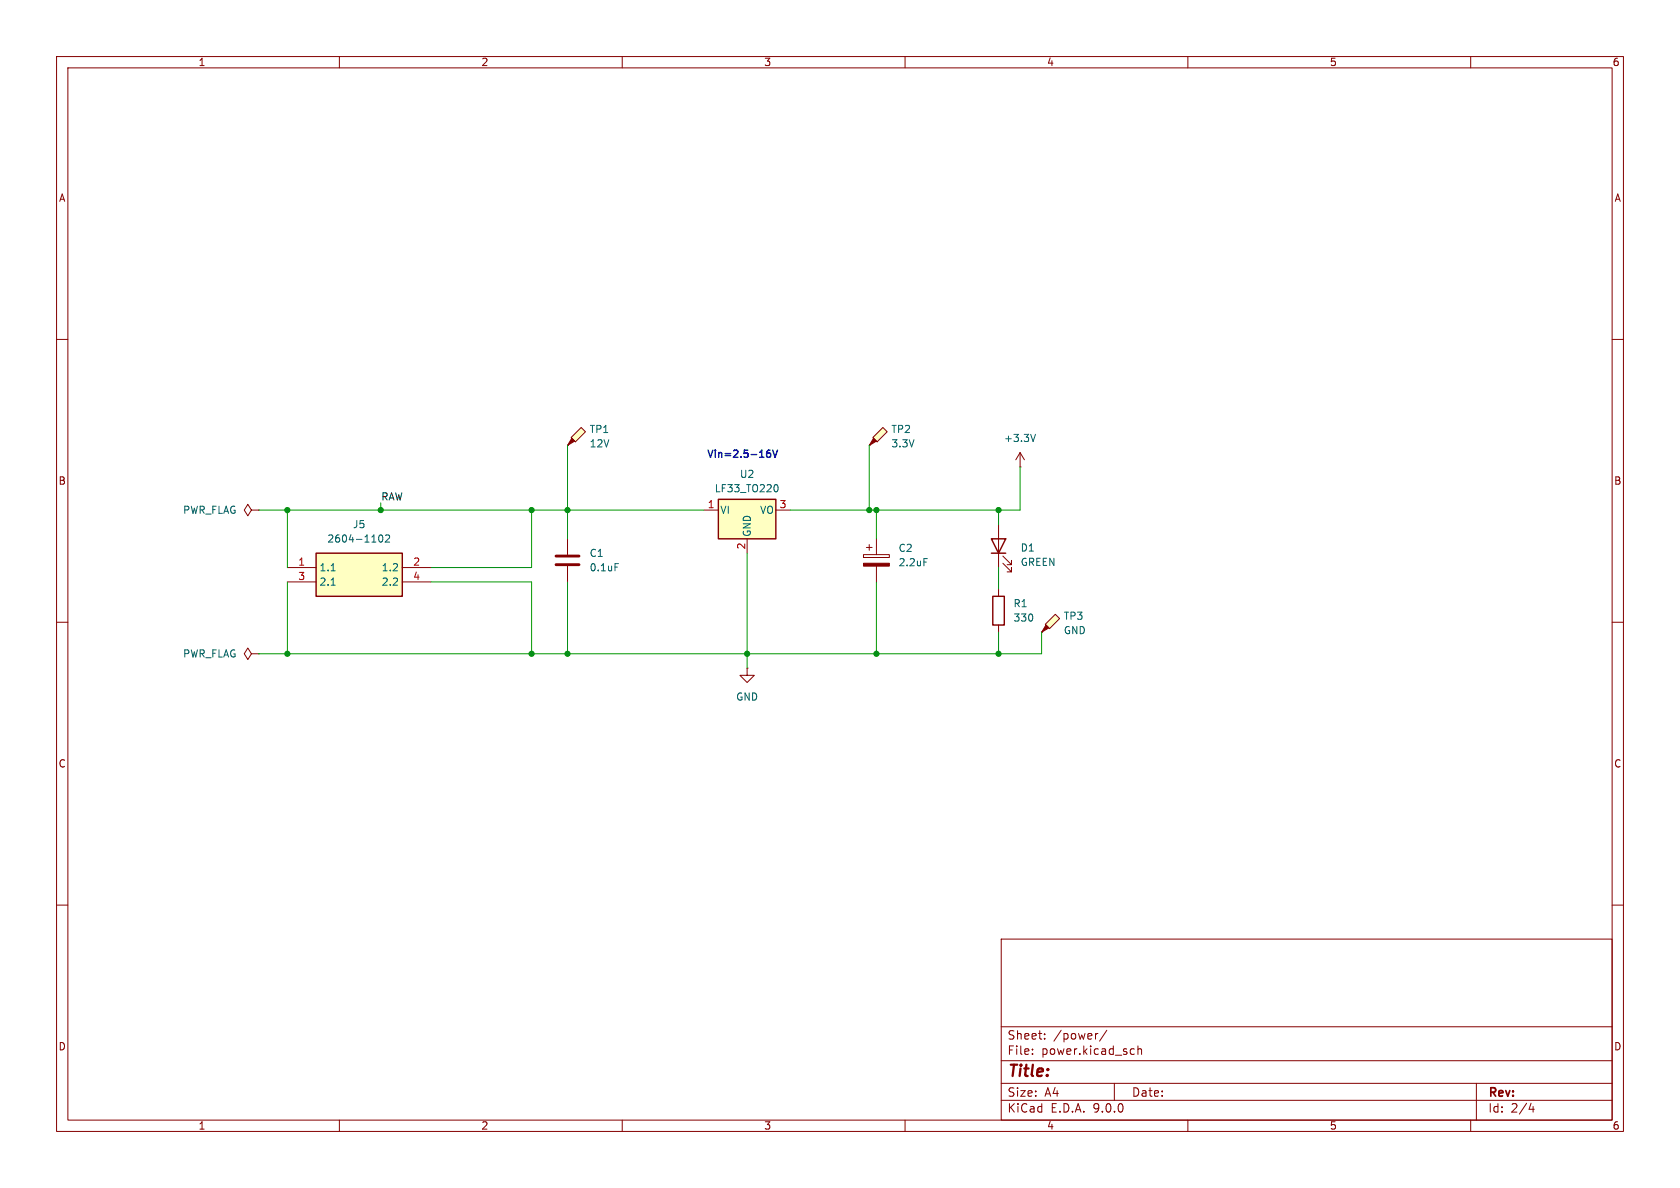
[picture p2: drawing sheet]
<svg xmlns="http://www.w3.org/2000/svg" width="297mm" height="210mm" viewBox="0 0 297 210" stroke-linecap="round" stroke-linejoin="round" font-family="sans-serif">
<g fill="none" stroke="#840000" stroke-width=".18">
<path d="M10 10h277v190h-277zM12 12h273v186h-273zM60 10v2M110 10v2M160 10v2M210 10v2M260 10v2M10 60h2M285 60h2M152.7 98h4.5v.6h-4.5zM153.2 96.8h1M153.7 96.3v1"/>
<path d="M154.9 95.3v2.7M10 110h2M132.1 118.1v1.3h1.2l-1.2 1.3-1.3-1.3h1.3M132.1 118.1h.1M154.9 100.1v2.8M285 110h2M10 160h2M177 166h108v32h-108zM285 160h2M60 198v2M110 198v2M160 198v2"/>
<path d="M177 194.5h108M177 191.5h108M177 187.5h108M177 181.5h108M182.5 186.3v.1M182.5 185.5v.1M184.7 183.6v.1M184.7 182.8v.1M194.1 182.7l-.3 .1M195.7 182.1l-1.3 2M197 191.5v3M200.1 185.4l.4 .1"/>
<path d="M200.5 186.3l-.4 .1M201.2 185.5l.2-.1 .3 .1 .1 .9M201.2 184.9v1.5M210 198v2M260 198v2M261 191.5v6.5M270.7 195l-.4 1.1h.9M271 195.6v1"/>
</g>
<path d="M152.7 99.6h4.5v.5h-4.5z" fill="#840000" stroke="#840000" stroke-width=".18"/>
<path d="M163.3 98.8h.6" fill="none" stroke="#006464" stroke-width=".18"/>
<path d="M101 77.3l1.7-1.7 .8 .7-1.8 1.8z" fill="#ffffc2"/>
<path d="M101.1 77.5l.5 .5-1.3 .7z" fill="#840000" stroke="#840000" stroke-width=".18"/>
<path d="M100.3 78.7h.1M101 77.3l1.7-1.7 .8 .7-1.8 1.8zM180.3 82.6h.1M180.3 80l-.7 1.3M180.3 80l.8 1.3M180.3 80v2.6" fill="none" stroke="#840000" stroke-width=".18"/>
<path d="M183.1 76.8l-.5 1.2" fill="none" stroke="#006464" stroke-width=".18"/>
<path d="M127 88.3h10.2v7h-10.2z" fill="#ffffc2"/>
<path d="M127 88.3h10.2v7h-10.2z" fill="none" stroke="#840000" stroke-width=".25"/>
<path d="M124.5 90.2h2.5M132.1 95.3v2.5M137.2 90.2h2.5" fill="none" stroke="#840000" stroke-width=".18"/>
<path d="M137.1 85.7a.68 .68 0 0 1 .5 .6 .68 .68 0 0 1-.5 .6" fill="none" stroke="#006464" stroke-width=".18"/>
<path d="M154.3 77.3l1.8-1.7 .7 .7-1.7 1.8z" fill="#ffffc2"/>
<path d="M154.4 77.5l.5 .5-1.2 .7z" fill="#840000" stroke="#840000" stroke-width=".18"/>
<path d="M153.7 78.7h.1M154.3 77.3l1.8-1.7 .7 .7-1.7 1.8z" fill="none" stroke="#840000" stroke-width=".18"/>
<path d="M55.9 97.8h15.2v7.6h-15.2z" fill="#ffffc2"/>
<path d="M55.9 97.8h15.2v7.6h-15.2zM175.3 95.3h2.5l-1.3 2.5zM175.3 97.8h2.5M175.5 105.4h2v5.1h-2z" fill="none" stroke="#840000" stroke-width=".25"/>
<path d="M176.5 92.7v7.6M177.3 99.6l1.5 1.5v-.8v.8h-.7M177.3 98.3l1.5 1.5v-.7v.7h-.7M50.8 100.3h5.1M50.8 102.9h5.1M71.1 100.3h5.1M71.1 102.9h5.1M176.5 104.1v1.3M176.5 110.5v1.3" fill="none" stroke="#840000" stroke-width=".18"/>
<path d="M67.1 94.6h.1a.68 .68 0 0 1 .5 .6 .68 .68 0 0 1-.5 .6 .84 .84 0 0 1-.1-1.2zM68.2 94.7l.4-.1 .3 .3-.8 .9h.8M58.5 100.9h.8M58.5 103.4h.8" fill="none" stroke="#006464" stroke-width=".18"/>
<path d="M186.6 108.6l.7 .7-1.8 1.8-.7-.7z" fill="#ffffc2"/>
<path d="M184.9 110.5l.5 .5-1.3 .8z" fill="#840000" stroke="#840000" stroke-width=".18"/>
<path d="M44.4 90.2l-.6-1-.6 1 .6 1 .6-1h1.3M45.7 90.2h.1M100.3 95.3v2.7M44.4 115.6l-.6-1-.6 1 .6 1 .6-1h1.3M45.7 115.6h.1M100.3 100.1v2.8M184.1 111.8h.1M186.6 108.6l.7 .7-1.8 1.8-.7-.7z" fill="none" stroke="#840000" stroke-width=".18"/>
<path d="M98.3 98.3h4.1M98.3 99.8h4.1" fill="none" stroke="#840000" stroke-width=".51"/>
<path d="M108.7 99.6h.6" fill="none" stroke="#006464" stroke-width=".18"/>
<g fill="none" stroke="#009600" stroke-width=".18">
<path d="M100.3 78.7v16.6M153.7 78.7v11.5M45.7 90.2h78.8M50.8 90.2v10.1M67.3 88.9v1.3M94 90.2v10.1h-17.8M132.1 97.8v20.3M154.9 90.2v5.1M176.5 90.2v2.5M180.3 82.6v7.6h-40.6M50.8 102.9v12.7M76.2 102.9h17.8v12.7"/>
<path d="M100.3 102.9v12.7M154.9 102.9v12.7M176.5 100.3v3.8M176.5 111.8v3.8M184.1 111.8v3.8h-138.4"/>
</g>
<path d="M136.1 79.6h-.3a.86 .86 0 0 0 0 1.2l.4-.1v-.4l-.2-.2h-.2l-.3 .2M136.6 79.6l.4 1.2 .5-1.2" fill="none" stroke="#0000c2" stroke-width=".25"/>
<g fill="#009600" stroke="#009600" stroke-width=".18">
<circle cx="153.7" cy="90.2" r=".46"/>
<circle cx="176.5" cy="90.2" r=".46"/>
<circle cx="154.9" cy="90.2" r=".46"/>
<circle cx="154.9" cy="115.6" r=".46"/>
<circle cx="176.5" cy="115.6" r=".46"/>
<circle cx="132.1" cy="115.6" r=".46"/>
<circle cx="94" cy="115.6" r=".46"/>
<circle cx="100.3" cy="115.6" r=".46"/>
<circle cx="50.8" cy="115.6" r=".46"/>
<circle cx="100.3" cy="90.2" r=".46"/>
<circle cx="94" cy="90.2" r=".46"/>
<circle cx="50.8" cy="90.2" r=".46"/>
<circle cx="67.3" cy="90.2" r=".46"/>
</g>
<text font-size="2.8" fill="#840000" x="178" y="190.9">Title:</text>
<g font-size="2.1" fill="#840000">
<text x="178" y="184">Sheet:</text>
<text x="186.2" y="184">/power/</text>
<text x="178" y="186.7">File:</text>
<text x="184.1" y="186.7">power.kicad_sch</text>
<text x="178" y="196.9">KiCad</text>
<text x="178" y="194.1">Size:</text>
<text x="184.7" y="194.1">A4</text>
<text x="185.7" y="196.9">E.D.A.</text>
<text x="193.3" y="196.9">9.0.0</text>
<text x="200" y="194.1">Date:</text>
<text x="263" y="194.3">Rev:</text>
<text x="263" y="196.9">Id:</text>
<text x="267.1" y="196.9">2/4</text>
</g>
<g font-size="1.8" fill="#840000">
<text x="35" y="11.9">1</text>
<text x="85" y="11.9">2</text>
<text x="135" y="11.9">3</text>
<text x="185" y="11.9">4</text>
<text x="235" y="11.9">5</text>
<text x="285" y="11.9">6</text>
<text x="10.3" y="35.9">A</text>
<text x="285.3" y="35.9">A</text>
<text x="10.3" y="85.9">B</text>
<text x="285.3" y="85.9">B</text>
<text x="10.3" y="135.9">C</text>
<text x="285.3" y="135.9">C</text>
<text x="10.3" y="185.9">D</text>
<text x="285.3" y="185.9">D</text>
<text x="35" y="199.9">1</text>
<text x="85" y="199.9">2</text>
<text x="135" y="199.9">3</text>
<text x="185" y="199.9">4</text>
<text x="235" y="199.9">5</text>
<text x="285" y="199.9">6</text>
</g>
<g font-size="1.8" fill="#006464">
<text x="104.1" y="76.7">TP1</text>
<text x="157.5" y="76.7">TP2</text>
<text x="104.1" y="79.3">12V</text>
<text x="157.5" y="79.3">3.3V</text>
<text x="177.4" y="78.3">+3.3V</text>
<text x="126.3" y="87.2">LF33_TO220</text>
<text x="130.7" y="84.7">U2</text>
<text x="32.3" y="91">PWR_FLAG</text>
<text x="62.3" y="93.6">J5</text>
<text x="127.3" y="91">VI</text>
<text x="132.9" y="95" transform="rotate(-90 132.9 95)">GND</text>
<text x="134.3" y="91">VO</text>
<text x="56.4" y="101.2">1.1</text>
<text x="57.8" y="96.1">2604-1102</text>
<text x="67.4" y="101.2">1.2</text>
<text x="104.1" y="98.7">C1</text>
<text x="104.1" y="101.2">0.1uF</text>
<text x="158.8" y="97.8">C2</text>
<text x="158.8" y="100.3">2.2uF</text>
<text x="180.3" y="97.7">D1</text>
<text x="180.3" y="100.2">GREEN</text>
<text x="56.4" y="103.7">2.1</text>
<text x="67.4" y="103.7">2.2</text>
<text x="179.1" y="107.5">R1</text>
<text x="179.1" y="110.1">330</text>
<text x="188" y="109.8">TP3</text>
<text x="188" y="112.3">GND</text>
<text x="32.3" y="116.4">PWR_FLAG</text>
<text x="130" y="124.1">GND</text>
</g>
<text font-size="1.8" fill="#0000c2" x="124.8" y="81.3">Vin=2.5-16V</text>
<text font-size="1.8" fill="#0f0f0f" x="67.3" y="88.6">RAW</text>
<g font-size="1.8" fill="#a90000">
<text x="125" y="89.9">1</text>
<text x="137.7" y="89.9">3</text>
<text x="52.6" y="100.1">1</text>
<text x="73" y="100.1">2</text>
<text x="131.8" y="97.2" transform="rotate(-90 131.8 97.2)">2</text>
<text x="52.6" y="102.6">3</text>
<text x="73" y="102.6">4</text>
</g>
</svg>
